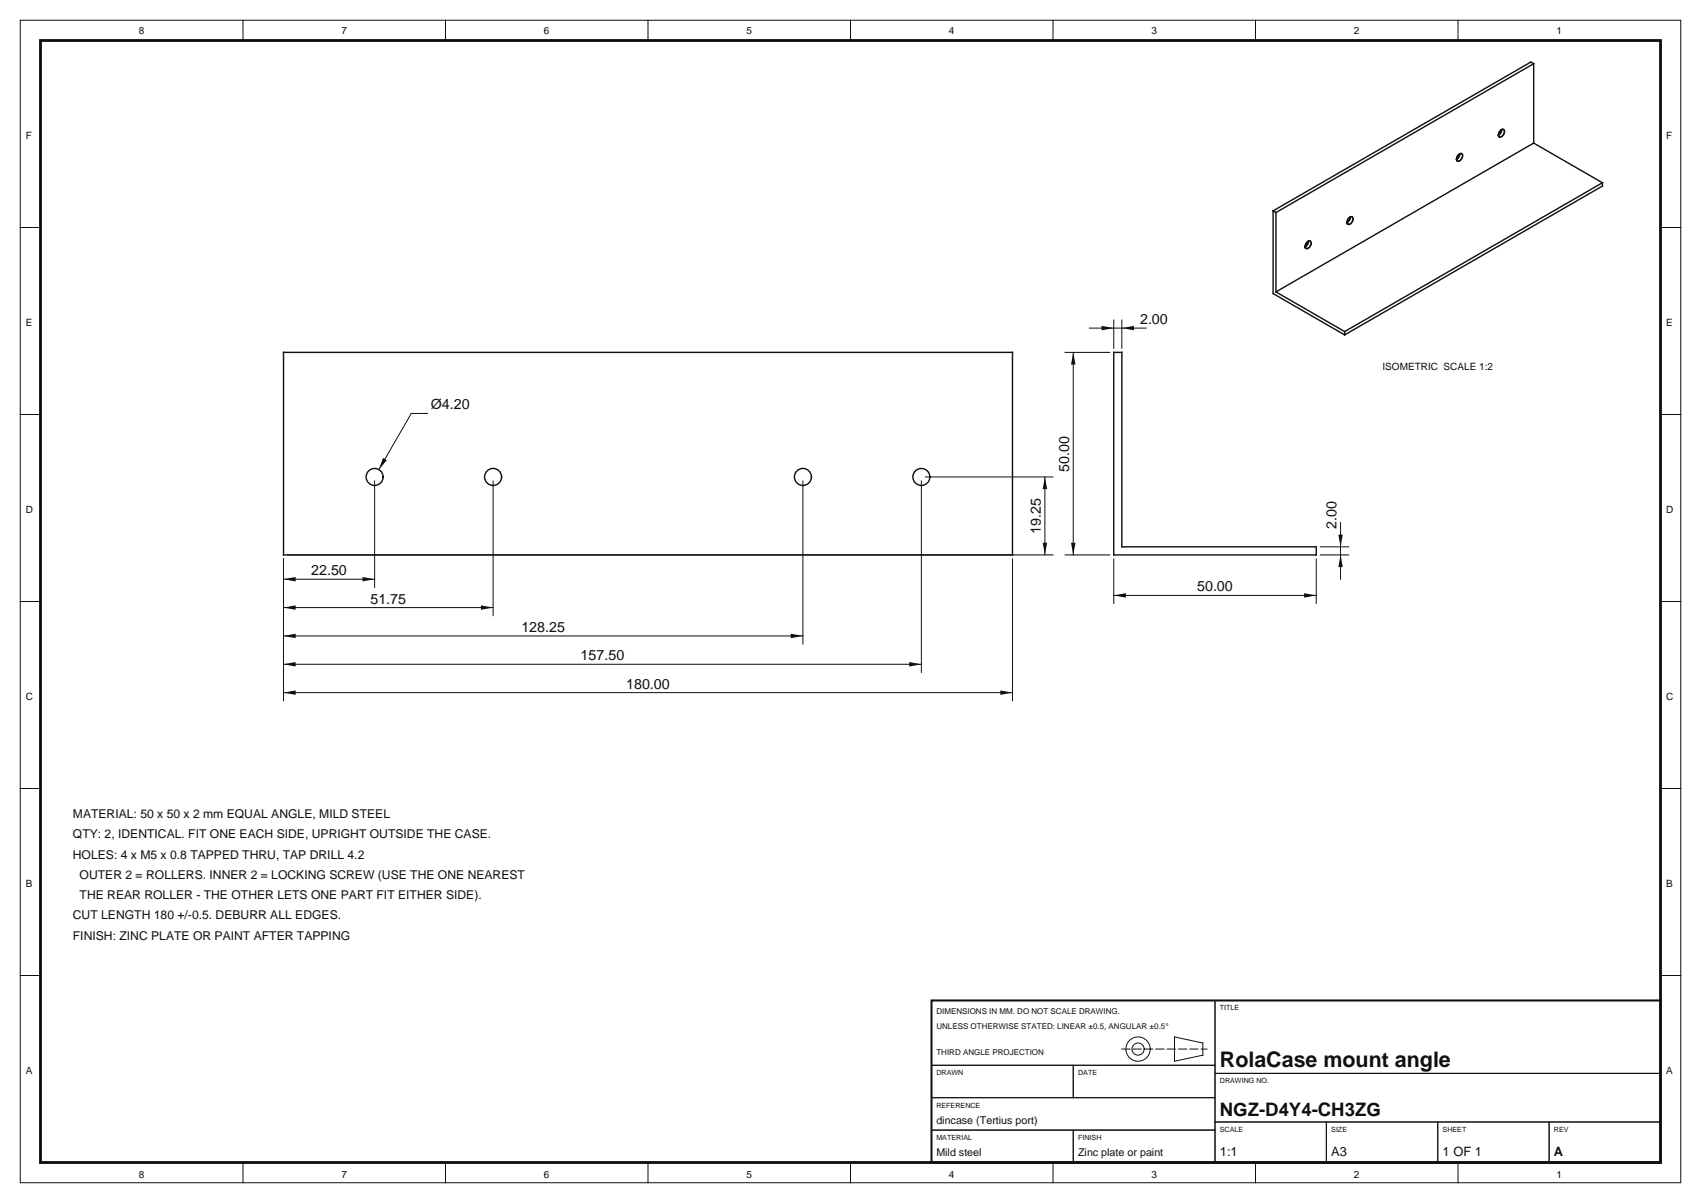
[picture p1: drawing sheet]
<svg xmlns="http://www.w3.org/2000/svg" width="420mm" height="297mm" viewBox="0 0 420 297" stroke-linecap="round" stroke-linejoin="round" font-family="sans-serif">
<path d="M10 10h400v277h-400z" fill="none" stroke="#0f0f11" stroke-width=".7"/>
<g fill="none" stroke="#0f0f11" stroke-width=".25">
<path d="M5 5h410v287h-410zM60 5v5M110 5v5M160 5v5M210 5v5M260 5v5M310 5v5M360 5v5M5 56.2h5M410 56.2h5M5 102.3h5M410 102.3h5"/>
<path d="M275 138v11M325 138v11M5 148.5h5M275 147h50M410 148.5h5M5 194.7h5M410 194.7h5M5 240.8h5M410 240.8h5M60 287v5M110 287v5M160 287v5"/>
<path d="M210 287v5M260 287v5M310 287v5M360 287v5"/>
</g>
<g fill="none" stroke="#0f0f11" stroke-width=".35">
<path d="M378.7 15.7l-.7-.4-63.7 36.8M378.7 15.7v19.6M378.7 15.7l-63.7 36.8M360.4 38l-.5 .5-.2 .8M360.4 38l.3-.1a.96 .96 0 0 1 .4 .9 .96 .96 0 0 1-.6 .8l-.6 .2-.2-.5M360.4 38a1.62 1.62 0 0 1-.8 1.3M370.5 32.2l.5-.3a.96 .96 0 0 1 .5 1 .96 .96 0 0 1-.7 .8l-.6 .1-.2-.3a1.47 1.47 0 0 1 .5-1.3zM370.8 32a1.61 1.61 0 0 1-.8 1.3M378.7 35.3l17 9.8M378.7 35.3l-63.7 36.8M314.3 52.1v20.4l17.7 10.2M314.3 52.1l.7 .4"/>
<path d="M315 52.5v19.6M323 59.6l-.5 .5-.2 .8M323 59.6l.3-.1a.96 .96 0 0 1 .5 .9 .96 .96 0 0 1-.7 .8l-.6 .1-.2-.4M323 59.6a1.64 1.64 0 0 1-.7 1.3M333.4 53.6l-.6 .5-.2 .9M333.4 53.6l.2-.1a.96 .96 0 0 1 .5 .9 .96 .96 0 0 1-.7 .9l-.6 .1-.2-.4M333.4 53.6a1.61 1.61 0 0 1-.8 1.3M395.7 45.1v.8l-63.7 36.8M395.7 45.1l-63.7 36.8M315 72.1l17 9.8M70 87h180v50h-180zM275 87h2v48h48v2h-50z"/>
<path d="M332 81.9v.8"/>
<circle cx="92.5" cy="117.8" r="2.1"/>
<circle cx="121.8" cy="117.8" r="2.1"/>
<circle cx="198.2" cy="117.8" r="2.1"/>
<circle cx="227.5" cy="117.8" r="2.1"/>
</g>
<g fill="#0f0f11">
<path d="M275 147l3-.6v1.1z"/>
<path d="M322 146.4l3 .6-3 .5z"/>
</g>
<path d="M263 87h11M265 87v50M263 137h11" fill="none" stroke="#0f0f11" stroke-width=".25"/>
<g fill="#0f0f11">
<path d="M264.4 134h1.1l-.5 3z"/>
<path d="M265 87l.5 3h-1.1z"/>
</g>
<path d="M275 79v7M277 79v7M269 81h14" fill="none" stroke="#0f0f11" stroke-width=".25"/>
<g fill="#0f0f11">
<path d="M272 80.5l3 .5-3 .6z"/>
<path d="M277 81l3-.5v1.1z"/>
</g>
<path d="M326 137h7M326 135h7M331 129v14" fill="none" stroke="#0f0f11" stroke-width=".25"/>
<g fill="#0f0f11">
<path d="M331 137l.6 3h-1.1z"/>
<path d="M330.5 132h1.1l-.6 3z"/>
</g>
<path d="M92.5 118.7v26.3M70 138v7M70 143h22.5" fill="none" stroke="#0f0f11" stroke-width=".25"/>
<g fill="#0f0f11">
<path d="M70 143l3-.5v1z"/>
<path d="M89.5 142.5l3 .5-3 .5z"/>
</g>
<path d="M121.8 118.7v33.3M70 138v14M70 150h51.8" fill="none" stroke="#0f0f11" stroke-width=".25"/>
<g fill="#0f0f11">
<path d="M70 150l3-.5v1.1z"/>
<path d="M118.7 149.5l3.1 .5-3.1 .6z"/>
</g>
<path d="M198.3 118.7v40.3M70 138v21M70 157h128.3" fill="none" stroke="#0f0f11" stroke-width=".25"/>
<g fill="#0f0f11">
<path d="M70 157l3-.6v1.2z"/>
<path d="M195.2 156.4l3.1 .6-3.1 .6z"/>
</g>
<path d="M227.5 118.7v47.3M70 138v28M70 164h157.5" fill="none" stroke="#0f0f11" stroke-width=".25"/>
<g fill="#0f0f11">
<path d="M70 164l3-.6v1.1z"/>
<path d="M224.5 163.4l3 .6-3 .5z"/>
</g>
<path d="M70 138v35M250 138v35M70 171h180" fill="none" stroke="#0f0f11" stroke-width=".25"/>
<g fill="#0f0f11">
<path d="M70 171l3-.5v1z"/>
<path d="M247 170.5l3 .5-3 .5z"/>
</g>
<path d="M228.5 117.8h31.5M258 117.8v19.2M71 137h189" fill="none" stroke="#0f0f11" stroke-width=".25"/>
<g fill="#0f0f11">
<path d="M257.5 134h1.1l-.6 3z"/>
<path d="M258 117.8l.6 2.9h-1.1z"/>
</g>
<path d="M105.6 102.1h-4l-8.1 13.8" fill="none" stroke="#0f0f11" stroke-width=".25"/>
<path d="M94.6 113.1l.9 .5-2 2.3z" fill="#0f0f11"/>
<path d="M230 247h180v40h-180z" fill="none" stroke="#0f0f11" stroke-width=".5"/>
<g fill="none" stroke="#0f0f11" stroke-width=".25">
<path d="M230 247h70v16h-70zM290 256l7 1.5v3l-7 1.5zM300 247h110v18h-110zM230 263h35v8h-35zM230 271h70v8h-70zM230 279h35v8h-35zM265 263h35v8h-35zM265 279h35v8h-35zM300 265h110v12h-110zM300 277h27.5v10h-27.5zM327.5 277h27.5v10h-27.5zM355 277h27.5v10h-27.5z"/>
<path d="M382.5 277h27.5v10h-27.5z"/>
<circle cx="281" cy="259" r="3"/>
<circle cx="281" cy="259" r="1.5"/>
</g>
<path d="M277 259h21" fill="none" stroke="#0f0f11" stroke-width=".25" stroke-dasharray="2 .8"/>
<text font-size="5.3" fill="#0f0f11" x="301.2" y="263.4">RolaCase mount angle</text>
<text font-size="4.6" fill="#0f0f11" x="301.2" y="275.4">NGZ-D4Y4-CH3ZG</text>
<g font-size="3.5" fill="#0f0f11">
<text x="281.5" y="80">2.00</text>
<text x="106.3" y="101.1">Ø4.20</text>
<text x="264" y="116.4" transform="rotate(-90 264 116.4)">50.00</text>
<text x="257" y="131.8" transform="rotate(-90 257 131.8)">19.25</text>
<text x="330" y="130.5" transform="rotate(-90 330 130.5)">2.00</text>
<text x="76.8" y="142">22.50</text>
<text x="91.5" y="149">51.75</text>
<text x="295.6" y="146">50.00</text>
<text x="128.7" y="156">128.25</text>
<text x="143.4" y="163">157.50</text>
<text x="154.6" y="170">180.00</text>
</g>
<g font-size="3.2" fill="#0f0f11">
<text x="301.2" y="285.4">1:1</text>
<text x="328.7" y="285.4">A3</text>
<text x="356.2" y="285.4">1 OF 1</text>
<text x="383.7" y="285.4">A</text>
</g>
<g font-size="3" fill="#0f0f11">
<text x="18" y="202">MATERIAL: 50 x 50 x 2 mm EQUAL ANGLE, MILD STEEL</text>
<text x="18" y="207">QTY: 2, IDENTICAL. FIT ONE EACH SIDE, UPRIGHT OUTSIDE THE CASE.</text>
<text x="18" y="212">HOLES: 4 x M5 x 0.8 TAPPED THRU, TAP DRILL 4.2</text>
<text x="19.7" y="217">OUTER 2 = ROLLERS. INNER 2 = LOCKING SCREW (USE THE ONE NEAREST</text>
<text x="19.7" y="222">THE REAR ROLLER - THE OTHER LETS ONE PART FIT EITHER SIDE).</text>
<text x="18" y="227">CUT LENGTH 180 +/-0.5. DEBURR ALL EDGES.</text>
<text x="18" y="232">FINISH: ZINC PLATE OR PAINT AFTER TAPPING</text>
</g>
<g font-size="2.6" fill="#0f0f11">
<text x="231.2" y="277.4">dincase (Tertius port)</text>
<text x="231.2" y="285.4">Mild steel</text>
<text x="266.2" y="285.4">Zinc plate or paint</text>
</g>
<g font-size="2.5" fill="#0f0f11">
<text x="34.3" y="8.4">8</text>
<text x="84.3" y="8.4">7</text>
<text x="134.3" y="8.4">6</text>
<text x="184.3" y="8.4">5</text>
<text x="234.3" y="8.4">4</text>
<text x="284.3" y="8.4">3</text>
<text x="334.3" y="8.4">2</text>
<text x="384.3" y="8.4">1</text>
<text x="6.4" y="34.3">F</text>
<text x="411.4" y="34.3">F</text>
<text x="6.4" y="80.5">E</text>
<text x="411.4" y="80.5">E</text>
<text x="341.3" y="91.5">ISOMETRIC SCALE 1:2</text>
<text x="6.4" y="126.6">D</text>
<text x="411.4" y="126.6">D</text>
<text x="6.4" y="172.8">C</text>
<text x="411.4" y="172.8">C</text>
<text x="6.4" y="219">B</text>
<text x="411.4" y="219">B</text>
<text x="6.4" y="265.1">A</text>
<text x="411.4" y="265.1">A</text>
<text x="34.3" y="290.9">8</text>
<text x="84.3" y="290.9">7</text>
<text x="134.3" y="290.9">6</text>
<text x="184.3" y="290.9">5</text>
<text x="234.3" y="290.9">4</text>
<text x="284.3" y="290.9">3</text>
<text x="334.3" y="290.9">2</text>
<text x="384.3" y="290.9">1</text>
</g>
<g font-size="2" fill="#0f0f11">
<text x="231.2" y="250.4">DIMENSIONS IN MM. DO NOT SCALE DRAWING.</text>
<text x="231.2" y="253.9">UNLESS OTHERWISE STATED: LINEAR ±0.5, ANGULAR ±0.5°</text>
<text x="231.2" y="260.4">THIRD ANGLE PROJECTION</text>
</g>
<g font-size="1.8" fill="#0f0f11">
<text x="301.2" y="249.5">TITLE</text>
<text x="231.2" y="265.5">DRAWN</text>
<text x="266.2" y="265.5">DATE</text>
<text x="301.2" y="267.5">DRAWING NO.</text>
<text x="231.2" y="273.5">REFERENCE</text>
<text x="231.2" y="281.5">MATERIAL</text>
<text x="266.2" y="281.5">FINISH</text>
<text x="301.2" y="279.5">SCALE</text>
<text x="328.7" y="279.5">SIZE</text>
<text x="356.2" y="279.5">SHEET</text>
<text x="383.7" y="279.5">REV</text>
</g>
</svg>
